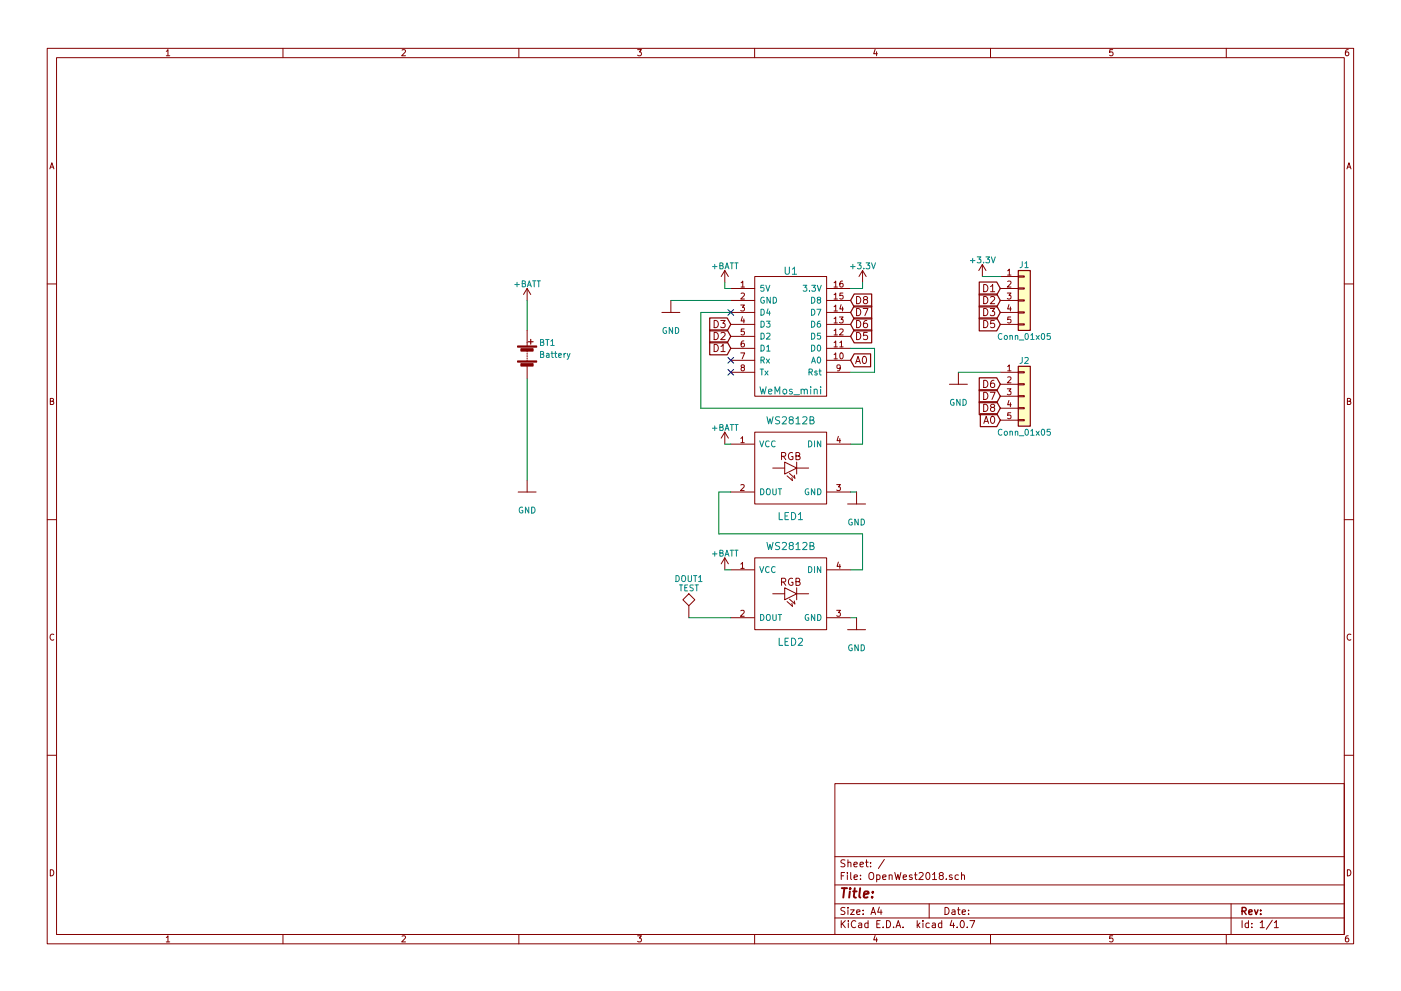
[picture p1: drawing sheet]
EESchema Schematic File Version 2
LIBS:ws2812b
LIBS:adafruit
LIBS:GeekAmmo
LIBS:LilyPad-Wearables
LIBS:SparkFun-Aesthetics
LIBS:SparkFun-AnalogIC
LIBS:SparkFun-Boards
LIBS:SparkFun-Capacitors
LIBS:SparkFun-Connectors
LIBS:SparkFun-DigitalIC
LIBS:SparkFun-DiscreteSemi
LIBS:SparkFun-Displays
LIBS:SparkFun-Electromechanical
LIBS:SparkFun-FreqCtrl
LIBS:SparkFun-Passives
LIBS:SparkFun-PowerIC
LIBS:SparkFun-Resistors
LIBS:SparkFun-Retired
LIBS:SparkFun-RF
LIBS:SparkFun-Sensors
LIBS:Teensy_3_and_LC_Series_Boards_v1.1
LIBS:User-Submitted
LIBS:SparkFun-LED
LIBS:power
LIBS:device
LIBS:switches
LIBS:relays
LIBS:motors
LIBS:transistors
LIBS:conn
LIBS:linear
LIBS:regul
LIBS:74xx
LIBS:cmos4000
LIBS:adc-dac
LIBS:memory
LIBS:xilinx
LIBS:microcontrollers
LIBS:dsp
LIBS:microchip
LIBS:analog_switches
LIBS:motorola
LIBS:texas
LIBS:intel
LIBS:audio
LIBS:interface
LIBS:digital-audio
LIBS:philips
LIBS:display
LIBS:cypress
LIBS:siliconi
LIBS:opto
LIBS:atmel
LIBS:contrib
LIBS:valves
LIBS:wemos_mini
LIBS:OpenWest2018-cache
EELAYER 25 0
EELAYER END
$Descr A4 11693 8268
encoding utf-8
Sheet 1 1
Title ""
Date ""
Rev ""
Comp ""
Comment1 ""
Comment2 ""
Comment3 ""
Comment4 ""
$EndDescr
$Comp
L WeMos_mini U1
U 1 1
P 6600 2750
F 0 "U1" H 6600 3250 60  0000 C CNN
F 1 "WeMos_mini" H 6600 2250 60  0000 C CNN
F 2 "wemos-d1-mini:wemos-d1-mini-with-pin-header-and-connector" H 7150 2050 60  0001 C CNN
F 3 "" H 7150 2050 60  0000 C CNN
	1    6600 2750
	1    0    0    -1  
$EndComp
$Comp
L Conn_01x05 J1
U 1 1
P 8550 2500
F 0 "J1" H 8550 2800 50  0000 C CNN
F 1 "Conn_01x05" H 8550 2200 50  0000 C CNN
F 2 "Socket_Strips:Socket_Strip_Straight_1x05_Pitch2.54mm" H 8550 2500 50  0001 C CNN
F 3 "" H 8550 2500 50  0001 C CNN
	1    8550 2500
	1    0    0    -1  
$EndComp
$Comp
L Conn_01x05 J2
U 1 1
P 8550 3300
F 0 "J2" H 8550 3600 50  0000 C CNN
F 1 "Conn_01x05" H 8550 3000 50  0000 C CNN
F 2 "Socket_Strips:Socket_Strip_Straight_1x05_Pitch2.54mm" H 8550 3300 50  0001 C CNN
F 3 "" H 8550 3300 50  0001 C CNN
	1    8550 3300
	1    0    0    -1  
$EndComp
$Comp
L +BATT #PWR01
U 1 1
P 4400 2500
F 0 "#PWR01" H 4400 2350 50  0001 C CNN
F 1 "+BATT" H 4400 2640 50  0000 C CNN
F 2 "" H 4400 2500 50  0001 C CNN
F 3 "" H 4400 2500 50  0001 C CNN
	1    4400 2500
	1    0    0    -1  
$EndComp
$Comp
L GND #PWR02
U 1 1
P 4400 4100
F 0 "#PWR02" H 4400 3850 50  0001 C CNN
F 1 "GND" H 4400 3950 50  0000 C CNN
F 2 "" H 4400 4100 50  0001 C CNN
F 3 "" H 4400 4100 50  0001 C CNN
	1    4400 4100
	1    0    0    -1  
$EndComp
$Comp
L GND #PWR03
U 1 1
P 5600 2600
F 0 "#PWR03" H 5600 2350 50  0001 C CNN
F 1 "GND" H 5600 2450 50  0000 C CNN
F 2 "" H 5600 2600 50  0001 C CNN
F 3 "" H 5600 2600 50  0001 C CNN
	1    5600 2600
	1    0    0    -1  
$EndComp
$Comp
L +3.3V #PWR04
U 1 1
P 7200 2350
F 0 "#PWR04" H 7200 2200 50  0001 C CNN
F 1 "+3.3V" H 7200 2490 50  0000 C CNN
F 2 "" H 7200 2350 50  0001 C CNN
F 3 "" H 7200 2350 50  0001 C CNN
	1    7200 2350
	1    0    0    -1  
$EndComp
$Comp
L +BATT #PWR05
U 1 1
P 6050 2350
F 0 "#PWR05" H 6050 2200 50  0001 C CNN
F 1 "+BATT" H 6050 2490 50  0000 C CNN
F 2 "" H 6050 2350 50  0001 C CNN
F 3 "" H 6050 2350 50  0001 C CNN
	1    6050 2350
	1    0    0    -1  
$EndComp
$Comp
L +3.3V #PWR06
U 1 1
P 8200 2300
F 0 "#PWR06" H 8200 2150 50  0001 C CNN
F 1 "+3.3V" H 8200 2440 50  0000 C CNN
F 2 "" H 8200 2300 50  0001 C CNN
F 3 "" H 8200 2300 50  0001 C CNN
	1    8200 2300
	1    0    0    -1  
$EndComp
$Comp
L GND #PWR07
U 1 1
P 8000 3200
F 0 "#PWR07" H 8000 2950 50  0001 C CNN
F 1 "GND" H 8000 3050 50  0000 C CNN
F 2 "" H 8000 3200 50  0001 C CNN
F 3 "" H 8000 3200 50  0001 C CNN
	1    8000 3200
	1    0    0    -1  
$EndComp
Text GLabel 7100 3000 2    60   Input ~ 0
A0
Text GLabel 6100 2900 0    60   Input ~ 0
D1
Text GLabel 6100 2800 0    60   Input ~ 0
D2
Text GLabel 6100 2700 0    60   Input ~ 0
D3
Text GLabel 7100 2800 2    60   Input ~ 0
D5
Text GLabel 7100 2700 2    60   Input ~ 0
D6
Text GLabel 7100 2600 2    60   Input ~ 0
D7
Text GLabel 7100 2500 2    60   Input ~ 0
D8
Text GLabel 8350 3400 0    60   Input ~ 0
D8
Text GLabel 8350 3300 0    60   Input ~ 0
D7
Text GLabel 8350 3200 0    60   Input ~ 0
D6
Text GLabel 8350 2700 0    60   Input ~ 0
D5
Text GLabel 8350 2600 0    60   Input ~ 0
D3
Text GLabel 8350 2500 0    60   Input ~ 0
D2
Text GLabel 8350 2400 0    60   Input ~ 0
D1
Text GLabel 8350 3500 0    60   Input ~ 0
A0
Wire Wire Line
	8350 3100 8000 3100
Wire Wire Line
	8350 2300 8200 2300
Wire Wire Line
	7100 2400 7200 2400
Wire Wire Line
	7200 2400 7200 2350
Wire Wire Line
	6100 2400 6050 2400
Wire Wire Line
	6050 2400 6050 2350
Wire Wire Line
	6100 2500 5600 2500
Wire Wire Line
	4400 3150 4400 4000
Wire Wire Line
	4400 2500 4400 2750
Wire Wire Line
	7100 2900 7300 2900
Wire Wire Line
	7300 2900 7300 3100
Wire Wire Line
	7300 3100 7100 3100
NoConn ~ 6100 2600
NoConn ~ 6100 3000
NoConn ~ 6100 3100
$Comp
L Battery BT1
U 1 1
P 4400 2950
F 0 "BT1" H 4500 3050 50  0000 L CNN
F 1 "Battery" H 4500 2950 50  0000 L CNN
F 2 "Battery-WireConn:Battery-WireConn" V 4400 3010 50  0001 C CNN
F 3 "" V 4400 3010 50  0001 C CNN
	1    4400 2950
	1    0    0    -1  
$EndComp
$Comp
L WS2812B LED1
U 1 1
P 6600 3900
F 0 "LED1" H 6600 3500 60  0000 C CNN
F 1 "WS2812B" H 6600 4300 60  0000 C CNN
F 2 "WS2812b-HandSolder:WS2812B" V 6550 3900 60  0001 C CNN
F 3 "" V 6550 3900 60  0000 C CNN
	1    6600 3900
	1    0    0    -1  
$EndComp
$Comp
L WS2812B LED2
U 1 1
P 6600 4950
F 0 "LED2" H 6600 4550 60  0000 C CNN
F 1 "WS2812B" H 6600 5350 60  0000 C CNN
F 2 "WS2812b-HandSolder:WS2812B" V 6550 4950 60  0001 C CNN
F 3 "" V 6550 4950 60  0000 C CNN
	1    6600 4950
	1    0    0    -1  
$EndComp
$Comp
L GND #PWR08
U 1 1
P 7150 4200
F 0 "#PWR08" H 7150 3950 50  0001 C CNN
F 1 "GND" H 7150 4050 50  0000 C CNN
F 2 "" H 7150 4200 50  0001 C CNN
F 3 "" H 7150 4200 50  0001 C CNN
	1    7150 4200
	1    0    0    -1  
$EndComp
$Comp
L GND #PWR09
U 1 1
P 7150 5250
F 0 "#PWR09" H 7150 5000 50  0001 C CNN
F 1 "GND" H 7150 5100 50  0000 C CNN
F 2 "" H 7150 5250 50  0001 C CNN
F 3 "" H 7150 5250 50  0001 C CNN
	1    7150 5250
	1    0    0    -1  
$EndComp
$Comp
L +BATT #PWR010
U 1 1
P 6050 3700
F 0 "#PWR010" H 6050 3550 50  0001 C CNN
F 1 "+BATT" H 6050 3840 50  0000 C CNN
F 2 "" H 6050 3700 50  0001 C CNN
F 3 "" H 6050 3700 50  0001 C CNN
	1    6050 3700
	1    0    0    -1  
$EndComp
$Comp
L +BATT #PWR011
U 1 1
P 6050 4750
F 0 "#PWR011" H 6050 4600 50  0001 C CNN
F 1 "+BATT" H 6050 4890 50  0000 C CNN
F 2 "" H 6050 4750 50  0001 C CNN
F 3 "" H 6050 4750 50  0001 C CNN
	1    6050 4750
	1    0    0    -1  
$EndComp
Wire Wire Line
	6100 3700 6050 3700
Wire Wire Line
	5850 3400 7200 3400
Wire Wire Line
	7200 3400 7200 3700
Wire Wire Line
	7200 3700 7100 3700
Wire Wire Line
	7150 4100 7100 4100
Wire Wire Line
	6100 4100 6000 4100
Wire Wire Line
	6000 4100 6000 4450
Wire Wire Line
	6000 4450 7200 4450
Wire Wire Line
	7200 4450 7200 4750
Wire Wire Line
	7200 4750 7100 4750
Wire Wire Line
	7150 5150 7100 5150
Wire Wire Line
	6100 4750 6050 4750
Wire Wire Line
	6100 2600 5850 2600
Wire Wire Line
	5850 2600 5850 3400
$Comp
L TEST DOUT1
U 1 1
P 5750 5150
F 0 "DOUT1" H 5750 5450 50  0000 C BNN
F 1 "TEST" H 5750 5400 50  0000 C CNN
F 2 "Wire_Pads:SolderWirePad_single_1mmDrill" H 5750 5150 50  0001 C CNN
F 3 "" H 5750 5150 50  0001 C CNN
	1    5750 5150
	1    0    0    -1  
$EndComp
Wire Wire Line
	6100 5150 5750 5150
$EndSCHEMATC
